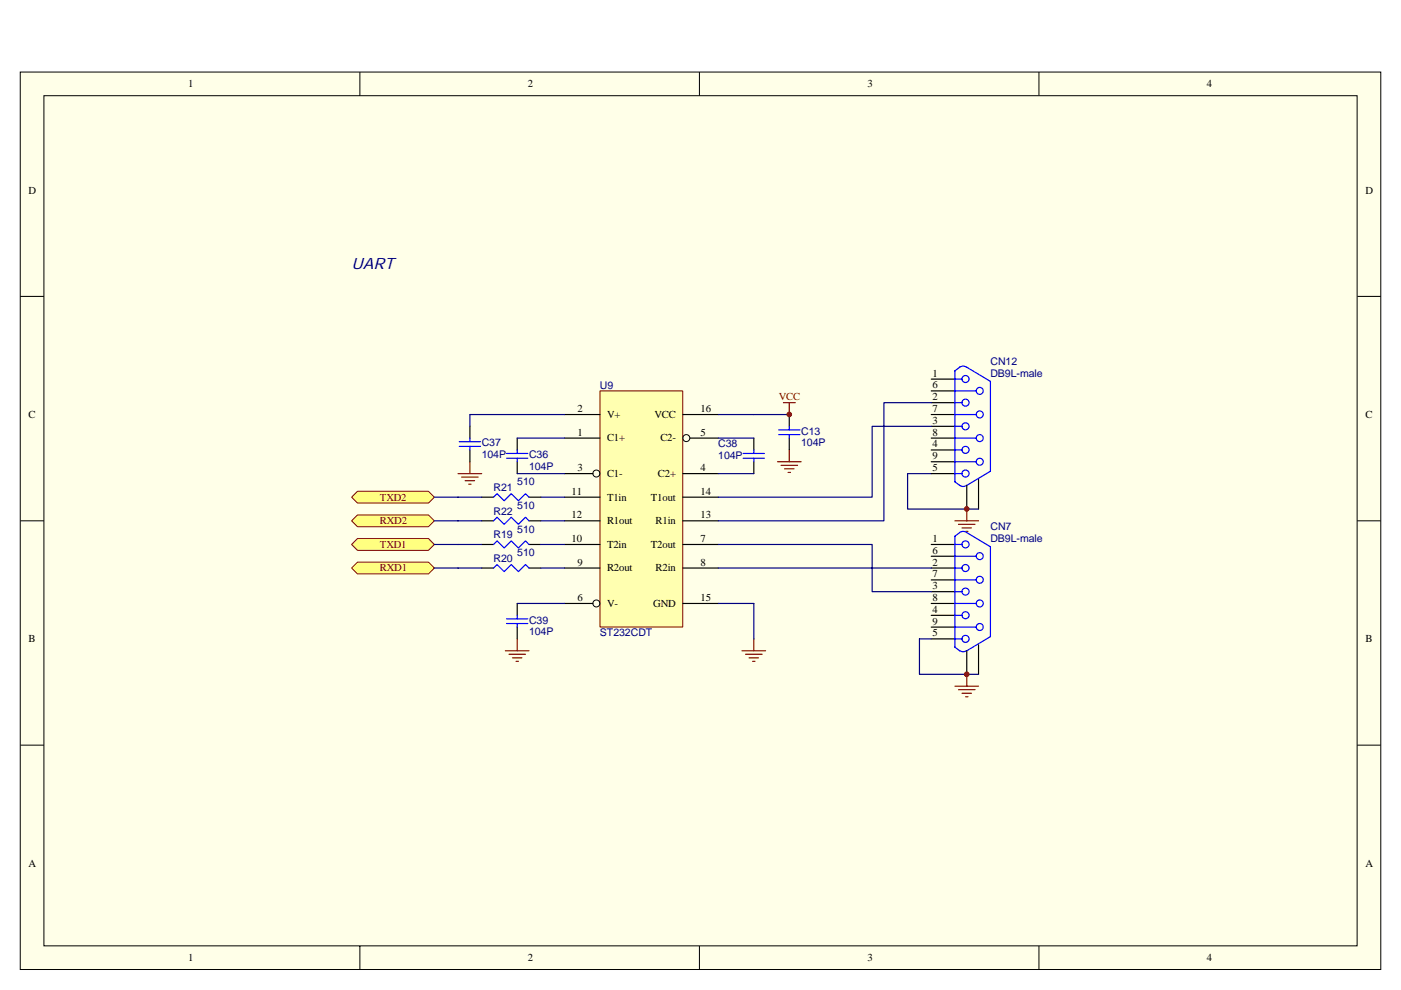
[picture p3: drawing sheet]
<svg xmlns="http://www.w3.org/2000/svg" width="297mm" height="210mm" viewBox="0 0 297 210" stroke-linecap="round" stroke-linejoin="round" font-family="sans-serif">
<path d="M4.3 15.3h288.5v190.3h-288.5z" fill="#ffffe8"/>
<g fill="none" stroke="#000" stroke-width=".21">
<path d="M4.3 15.3h288.5v190.3h-288.5zM76.3 15.3v5M148.3 15.3v5M220.3 15.3v5M9.3 20.3h278.4v180.3h-278.4zM4.3 62.9h5M287.8 62.9h5M4.3 110.5h5M287.8 110.5h5M4.3 158.1h5M287.8 158.1h5M76.3 200.6v5.1"/>
<path d="M148.3 200.6v5.1M220.3 200.6v5.1"/>
</g>
<g fill="none" stroke="#800000" stroke-width=".25">
<path d="M164.8 97.9h5.1M165.6 98.7h3.5M166.3 99.4h2.1M167.3 95.4v2.5M167.1 100.2h.5M157.3 138h5M158.1 138.8h3.5M158.8 139.5h2M159.8 135.5v2.5M159.6 140.3h.5M202.5 145.5h5M203.2 146.3h3.5"/>
<path d="M204 147h2M204.7 147.8h.5M205 143v2.5"/>
</g>
<path d="M127.2 82.9h17.6v50.1h-17.6z" fill="#ffffb0"/>
<path d="M127.2 82.9h17.6v50.1h-17.6z" fill="none" stroke="#800000" stroke-width=".21"/>
<g fill="none" stroke="#000" stroke-width=".25">
<path d="M99.6 90.4v2.5M99.6 95.4v2.5M109.7 92.9v2.5M109.7 97.9v2.6M119.7 92.9h7.5M119.7 87.9h7.5M144.8 87.9h7.5M146.3 92.9h6M159.8 92.9v2.5M159.8 97.9v2.6M167.3 87.9v2.5M167.3 92.9v2.5"/>
<path d="M197.4 92.9h5.1M197.4 87.9h5.1M197.4 80.4h5.1M197.4 82.9h5.1M197.4 85.4h5.1M197.4 90.4h5.1M197.4 95.4h5.1M197.4 97.9h5.1M119.7 105.5h7.5M119.7 110.5h7.5M119.7 115.5h7.5M119.7 100.5h6"/>
<path d="M144.8 105.5h7.5M144.8 110.5h7.5M144.8 115.5h7.5M144.8 100.5h7.5M197.4 100.5h5.1M205 103v5M207.5 101.7v6.3M109.7 128v2.5M109.7 133v2.5M119.7 120.5h7.5M119.7 128h6M144.8 120.5h7.5"/>
<path d="M144.8 128h7.5"/>
</g>
<g fill="none" stroke="#000" stroke-width=".21">
<circle cx="145.5" cy="92.9" r=".74"/>
<circle cx="126.4" cy="100.4" r=".74"/>
<circle cx="126.4" cy="128" r=".74"/>
</g>
<g fill="none" stroke="#00f" stroke-width=".25">
<path d="M203.5 77.9l.7-.2 .5 .1 5.3 3.1v19l-5 3.1-.8 .2-.7-.3M203.5 77.9l-1 .8v23.5l1 .8M97.4 93.7h4.5M97.4 94.7h4.5M99.6 92.9v.8M99.6 94.7v.7M107.4 97.2h4.5M107.4 96.2h4.5M109.7 95.4v.8M109.7 97.2v.7M157.6 97.2h4.5M157.6 96.2h4.5"/>
<path d="M159.8 95.4v.8M159.8 97.2v.7M165.1 92.2h4.5M165.1 91.2h4.5M167.3 90.4v.8M167.3 92.2v.7M202.5 97.9h4.5M202.5 95.4h1.5M202.5 92.9h4.5M202.5 90.4h1.5M202.5 87.9h4.5M202.5 85.4h1.5"/>
<path d="M202.5 82.9h4.5M202.5 80.4h1.5M202.5 100.5h1.5M107.4 131.3h4.5M107.4 132.2h4.5M109.7 130.5v.8M109.7 132.2v.8"/>
<circle cx="204.7" cy="90.4" r=".75"/>
<circle cx="204.7" cy="85.4" r=".75"/>
<circle cx="204.7" cy="80.4" r=".75"/>
<circle cx="204.7" cy="95.4" r=".75"/>
<circle cx="207.7" cy="92.9" r=".74"/>
<circle cx="207.7" cy="97.9" r=".74"/>
<circle cx="207.7" cy="87.9" r=".74"/>
<circle cx="207.7" cy="82.9" r=".74"/>
<circle cx="204.7" cy="100.4" r=".75"/>
</g>
<path d="M99.6 87.9h20.1M109.7 92.9h10M152.3 92.9h7.5M152.3 87.9h15M197.4 90.4h-12.5v15.1h-32.6M197.4 85.4h-10v25.1h-35.1M109.7 100.5h10M152.3 100.5h7.5M197.4 100.5h-5v7.5h15.1M109.7 128h10M152.3 128h7.5v7.5" fill="none" stroke="#000080" stroke-width=".25"/>
<g fill="none" stroke="#800000" stroke-width=".25">
<path d="M99.6 97.9v2.6M166.1 85.4h2.5M167.3 85.4v2.5M97.1 100.5h5M97.9 101.2h3.5M98.6 102h2M99.4 102.7h.5M202.5 110.5h5M203.2 111.2h3.5M204 112h2M204.7 112.7h.5M205 108v2.5"/>
<path d="M107.1 138h5.1M107.9 138.8h3.5M108.6 139.5h2.1M109.7 135.5v2.5M109.4 140.3h.5"/>
</g>
<g fill="#ffff80" stroke="#800000" stroke-width=".21">
<path d="M74.5 120.5l1.3-1.3h15l1.3 1.3-1.3 1.2h-15z" fill-rule="evenodd"/>
<path d="M75.8 114.2h15l1.3 1.3-1.3 1.2h-15l-1.3-1.2z" fill-rule="evenodd"/>
<path d="M75.8 104.2h15l1.3 1.3-1.3 1.2h-15l-1.3-1.2z" fill-rule="evenodd"/>
<path d="M75.8 109.2h15l1.3 1.3-1.3 1.2h-15l-1.3-1.2z" fill-rule="evenodd"/>
</g>
<g fill="none" stroke="#000" stroke-width=".25">
<path d="M102.1 105.5h2.5M102.1 110.5h2.5M102.1 115.5h2.5M112.2 105.5h2.5M112.2 110.5h2.5M112.2 115.5h2.5M197.4 115.5h5.1M197.4 118h5.1M102.1 120.5h2.5M112.2 120.5h2.5M197.4 120.5h5.1M197.4 123h5.1"/>
<path d="M197.4 125.5h5.1M197.4 128h5.1M197.4 130.5h5.1M197.4 133h5.1M197.4 135.5h5.1M205 138v5M207.5 136.8v6.2"/>
</g>
<g fill="none" stroke="#00f" stroke-width=".25">
<path d="M104.6 105.5l.8-.8 1.5 1.5 1.5-1.5 1.5 1.5 1.5-1.5 .8 .8M104.6 110.5l.8-.8 1.5 1.5 1.5-1.5 1.5 1.5 1.5-1.5 .8 .8M104.6 115.5l.8-.8 1.5 1.5 1.5-1.5 1.5 1.5 1.5-1.5 .8 .8M202.5 118h4.5M202.5 115.5h1.5M203.5 112.9l.7-.2 .5 .1 5.3 3.2v19l-5 3M203.5 113l-1 .7v23.6l1 .7M104.6 120.5l.8-.8 1.5 1.5 1.5-1.5 1.5 1.5 1.5-1.5 .8 .8M202.5 135.5h1.5M202.5 133h4.5M202.5 130.5h1.5M202.5 128h4.5"/>
<path d="M202.5 125.5h1.5M202.5 123h4.5M202.5 120.5h1.5M203.5 138l.7 .2 .8-.2"/>
<circle cx="204.7" cy="115.5" r=".75"/>
<circle cx="207.7" cy="118" r=".74"/>
<circle cx="204.7" cy="125.5" r=".75"/>
<circle cx="204.7" cy="130.5" r=".75"/>
<circle cx="204.7" cy="135.5" r=".75"/>
<circle cx="204.7" cy="120.5" r=".75"/>
<circle cx="207.7" cy="123" r=".74"/>
<circle cx="207.7" cy="128" r=".74"/>
<circle cx="207.7" cy="133" r=".74"/>
</g>
<path d="M99.6 87.9v2.5M92.1 105.5h10M92.1 110.5h10M92.1 115.5h10M114.7 105.5h5M114.7 110.5h5M114.7 115.5h5M152.3 115.5h32.6v10h12.5M92.1 120.5h10M114.7 120.5h5M152.3 120.5h45.1M197.4 135.5h-2.5v7.5h12.6" fill="none" stroke="#000080" stroke-width=".25"/>
<g fill="#800000" stroke="#800000" stroke-width=".21">
<circle cx="205" cy="143" r=".49"/>
<circle cx="167.3" cy="87.9" r=".49"/>
<circle cx="205" cy="107.9" r=".49"/>
</g>
<text font-size="3.3" fill="#000080" x="74.5" y="57.1">UART</text>
<g font-size="2.3">
<text x="39.9" y="18.5">1</text>
<text x="111.9" y="18.5">2</text>
<text x="183.9" y="18.5">3</text>
<text x="255.9" y="18.5">4</text>
<text x="6.1" y="41">D</text>
<text x="289.5" y="41">D</text>
<text x="197.7" y="79.9">1</text>
<text x="197.7" y="82.4">6</text>
<text x="6.1" y="88.6">C</text>
<text x="122.4" y="87.4">2</text>
<text x="128.7" y="88.6">V+</text>
<text x="138.7" y="88.6">VCC</text>
<text x="148.5" y="87.4">16</text>
<text x="197.7" y="84.9">2</text>
<text x="197.7" y="87.4">7</text>
<text x="197.7" y="89.9">3</text>
<text x="289.5" y="88.6">C</text>
<text x="122.4" y="92.4">1</text>
<text x="128.7" y="93.6">C1+</text>
<text x="140" y="93.6">C2-</text>
<text x="148.5" y="92.4">5</text>
<text x="197.7" y="92.4">8</text>
<text x="197.7" y="94.9">4</text>
<text x="122.4" y="99.9">3</text>
<text x="128.7" y="101.2">C1-</text>
<text x="139.5" y="101.2">C2+</text>
<text x="148.5" y="99.9">4</text>
<text x="197.7" y="97.4">9</text>
<text x="197.7" y="99.9">5</text>
<text x="121.2" y="104.9">11</text>
<text x="128.7" y="106.2">T1in</text>
<text x="138" y="106.2">T1out</text>
<text x="148.5" y="104.9">14</text>
<text x="121.2" y="109.9">12</text>
<text x="128.7" y="111.2">R1out</text>
<text x="139" y="111.2">R1in</text>
<text x="148.5" y="109.9">13</text>
<text x="121.2" y="114.9">10</text>
<text x="122.4" y="120">9</text>
<text x="128.7" y="116.2">T2in</text>
<text x="138" y="116.2">T2out</text>
<text x="148.5" y="114.9">7</text>
<text x="148.5" y="120">8</text>
<text x="197.7" y="114.9">1</text>
<text x="197.7" y="117.5">6</text>
<text x="197.7" y="120">2</text>
<text x="128.7" y="121.2">R2out</text>
<text x="139" y="121.2">R2in</text>
<text x="197.7" y="122.4">7</text>
<text x="197.7" y="125">3</text>
<text x="122.4" y="127.5">6</text>
<text x="128.7" y="128.7">V-</text>
<text x="138.5" y="128.7">GND</text>
<text x="148.5" y="127.5">15</text>
<text x="197.7" y="127.5">8</text>
<text x="197.7" y="130">4</text>
<text x="6.1" y="136.2">B</text>
<text x="197.7" y="132.5">9</text>
<text x="197.7" y="135">5</text>
<text x="289.5" y="136.2">B</text>
<text x="6.1" y="183.8">A</text>
<text x="289.5" y="183.8">A</text>
<text x="39.9" y="203.9">1</text>
<text x="111.9" y="203.9">2</text>
<text x="183.9" y="203.9">3</text>
<text x="255.9" y="203.9">4</text>
</g>
<g font-size="2.3" fill="#800000">
<text x="165.1" y="84.9">VCC</text>
<text x="80.6" y="106.2">TXD2</text>
<text x="80.6" y="111.2">RXD2</text>
<text x="80.6" y="116.2">TXD1</text>
<text x="80.6" y="121.2">RXD1</text>
</g>
<g font-size="2.2" fill="#000080">
<text x="210" y="77.4">CN12</text>
<text x="127.2" y="82.4">U9</text>
<text x="210" y="79.9">DB9L-male</text>
<text x="102.1" y="94.7">C37</text>
<text x="152.3" y="94.9">C38</text>
<text x="169.9" y="92.2">C13</text>
<text x="169.9" y="94.7">104P</text>
<text x="102.1" y="97.2">104P</text>
<text x="112.2" y="97.2">C36</text>
<text x="112.2" y="99.7">104P</text>
<text x="152.3" y="97.4">104P</text>
<text x="104.6" y="104.2">R21</text>
<text x="109.7" y="102.9">510</text>
<text x="109.7" y="107.9">510</text>
<text x="104.6" y="109.2">R22</text>
<text x="109.7" y="113">510</text>
<text x="210" y="112.5">CN7</text>
<text x="104.6" y="114.2">R19</text>
<text x="104.6" y="119.2">R20</text>
<text x="109.7" y="118">510</text>
<text x="210" y="115">DB9L-male</text>
<text x="112.2" y="132.2">C39</text>
<text x="112.2" y="134.7">104P</text>
<text x="127.2" y="135">ST232CDT</text>
</g>
</svg>
